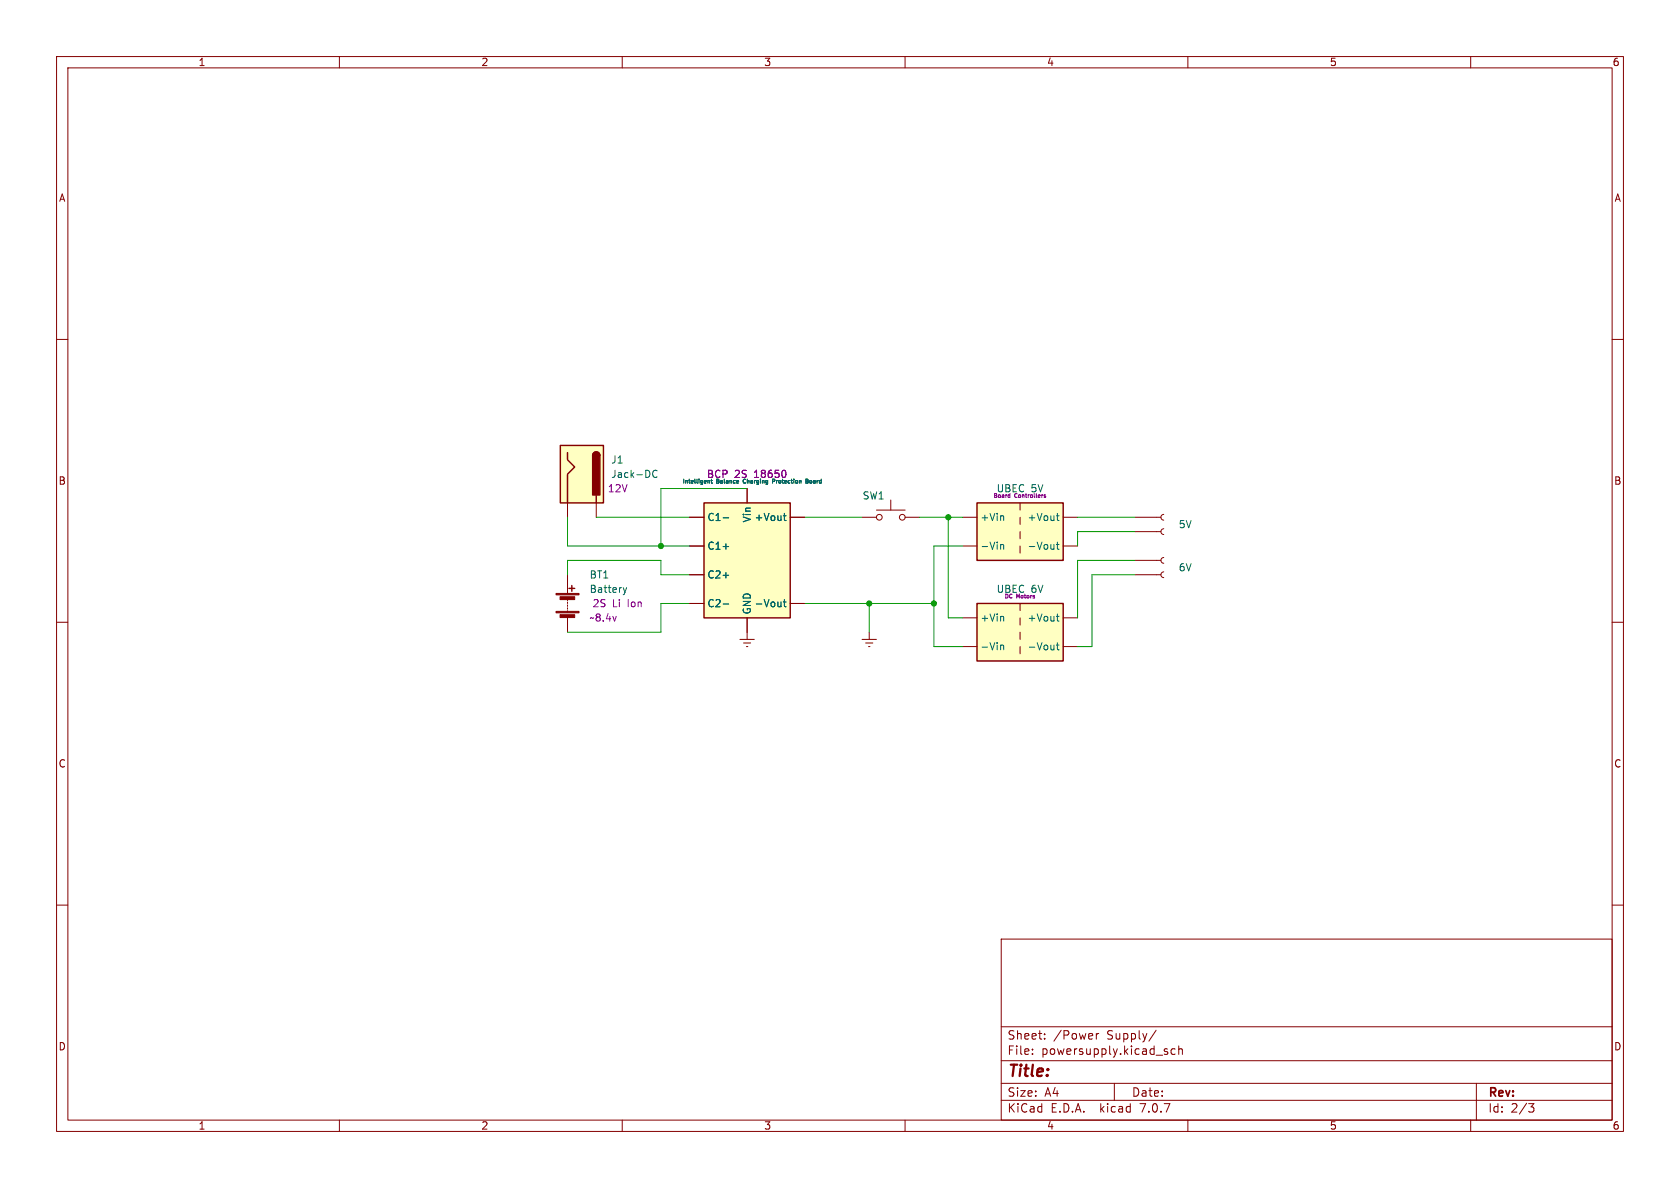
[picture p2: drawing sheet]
<svg xmlns="http://www.w3.org/2000/svg" width="297mm" height="210mm" viewBox="0 0 297 210" stroke-linecap="round" stroke-linejoin="round" font-family="sans-serif">
<g fill="none" stroke="#840000" stroke-width=".18">
<path d="M10 10h277v190h-277zM12 12h273v186h-273zM60 10v2M110 10v2M160 10v2M210 10v2M260 10v2M10 60h2M285 60h2M100.3 88.9v2.5M105.4 88.9v2.5M121.9 91.4h2.6"/>
<path d="M121.9 96.5h2.6M132.1 86.4v2.5M139.7 91.4h2.5M152.4 91.4h2.5M154.9 90.2h5.1M157.5 88.4v1.8M160 91.4h2.6M170.2 91.4h2.5M170.2 96.5h2.5M180.3 88.9v1.3M180.3 91.4v1.3M180.3 94v1.3"/>
<path d="M180.3 96.5v1.3M188 91.4h2.5M188 96.5h2.5M200.7 91.4h4.5M200.7 94h4.5M200.7 99.1h4.5M205.7 93.5l-.3 .1-.2 .4 .2 .3 .3 .2M205.7 90.9l-.3 .2-.2 .3 .2 .4 .3 .1M205.7 98.6l-.3 .1-.2 .3 .2 .4 .3 .2M10 110h2M100.3 101.6v3.3M100.3 105.9v.3"/>
<path d="M100.3 106.4v.3M100.3 106.9v.3M100.3 107.4v.3M100.3 108v.2M100.3 109.2v2.6M121.9 101.6h2.6M121.9 106.7h2.6M130.8 113h2.5M131.4 113.7h1.3M132 114.3h.2M132.1 109.2v3.8M139.7 106.7h2.5"/>
<path d="M152.4 113h2.5M153 113.7h1.3M153.5 114.3h.3M153.7 111.8v1.2M170.2 114.3h2.5M170.2 109.2h2.5M180.3 106.7v1.3M180.3 109.2v1.3M180.3 111.8v1.2M180.3 114.3v1.3M188 114.3h2.5M188 109.2h2.5"/>
<path d="M200.7 101.6h4.5M205.7 101.1l-.3 .1-.2 .4 .2 .4 .3 .1M285 110h2M10 160h2M285 160h2M177 166h108v32h-108zM60 198v2M110 198v2M160 198v2M177 194.5h108M177 191.5h108M177 187.5h108"/>
<path d="M177 181.5h108M182.5 186.3v.1M182.5 185.5v.1M184.7 183.6v.1M184.7 182.8v.1M193.8 182.7v1M194.2 182.7l-.2 .1-.2 .2M197 191.5v3M204.4 182.1l-1.3 2M206.2 185.9l.3 .2-.3 .3M206.2 185.4l.2 .1M207.7 185.5l-.4-.1-.3 .3v.4l.2 .2h.5"/>
<path d="M208.4 185.5l.2-.1 .4 .1v.9M208.4 184.9v1.5M210 198v2M260 198v2M261 191.5v6.5M270.2 195.1h1l-.5 .6 .4 .1 .1 .5-.3 .3h-.4"/>
<circle cx="155.4" cy="91.4" r=".51"/>
<circle cx="159.5" cy="91.4" r=".51"/>
</g>
<g fill="#ffffc2" stroke="#ffffc2" stroke-width=".18">
<path d="M99.1 78.7h7.6v10.2h-7.6z"/>
<path d="M172.7 88.9h15.3v10.2h-15.3z"/>
<path d="M172.7 106.7h15.3v10.1h-15.3z"/>
<path d="M124.5 88.9h15.2v20.3h-15.2z"/>
</g>
<path d="M99.1 78.7h7.6v10.2h-7.6zM100.3 80v1.3l1.3 1.3-1.3 1.2v5.1M104.8 80.5a.64 .64 0 0 1 .6-.6 .64 .64 0 0 1 .6 .6M105.4 87.6v1.3M124.5 88.9h15.2v20.3h-15.2zM172.7 88.9h15.3v10.2h-15.3zM100.6 104h1M101.1 103.5v1M172.7 106.7h15.3v10.1h-15.3z" fill="none" stroke="#840000" stroke-width=".25"/>
<g fill="#840000" stroke="#840000" stroke-width=".25">
<path d="M105 80.1a.64 .64 0 0 1 .7-.2 .64 .64 0 0 1 .3 .6h-1.2z"/>
<path d="M104.8 80.5h1.2v7h-1.2z"/>
</g>
<g fill="none" stroke="#006464" stroke-width=".18">
<path d="M116.2 83.3a.6 .6 0 0 0-.9 .4 .6 .6 0 0 0 .6 .7l.3-.1M125.1 84.9v.5M125.4 85v.4M125.8 85.3l.1 .1M127.8 91.5h1M127.8 96.6h1M130.5 85.4h.1M136.6 84.7v.7M138.5 91.2h.5M138.7 90.7v1.1l.3 .2M142.5 84.7l.3 .1-.1 .2 .2 .3-.2 .1h-.2zM142.5 85h.2"/>
<path d="M143.2 85v.3M176.9 96.3v.8M176.9 96.4l.2-.1h.3v.8M177.3 91.2l.1 .2v.6M186.7 96.3h.5M186.7 91.2h.5M186.9 90.7v1.1l.3 .2M186.9 95.8v1.1l.3 .2M110.2 103.9l.3 .8M110.5 104.7l-.2 .4M110.8 103.9l-.3 .8M127.8 101.7h1"/>
<path d="M127.8 106.8h1M138.5 106.4h.5M138.7 106v1.1l.3 .2M176.9 114v.9M176.9 114.2l.2-.2 .3 .1v.8M177.3 109l.1 .1v.7M186.7 114h.5M186.7 109h.5M186.9 108.5v1.1l.3 .2M186.9 113.6v1.1l.3 .2"/>
</g>
<g fill="#840000" stroke="#840000" stroke-width=".18">
<path d="M98.3 108.1h4.1v.2h-4.1z"/>
<path d="M98.3 104.9h4.1v.3h-4.1z"/>
<path d="M99 108.7h2.6v.5h-2.6z"/>
<path d="M99 105.5h2.6v.5h-2.6z"/>
</g>
<path d="M138.9 83.4v.8M178.5 87.2v.7M178.5 87.9h-.2M184.9 87.8l-.3 .1" fill="none" stroke="#840084" stroke-width=".18"/>
<g fill="none" stroke="#009600" stroke-width=".18">
<path d="M100.3 91.4v5.1h21.6M105.4 91.4h16.5M132.1 86.4h-15.3v10.1M142.2 91.4h10.2M162.6 91.4h7.6M167.6 91.4v17.8h2.6M170.2 96.5h-5.1v17.8h5.1M190.5 91.4h10.2M200.7 99.1h-10.2v10.1M200.7 94h-10.2v2.5M100.3 101.6v-2.5h16.5v2.5h5.1M121.9 106.7h-5.1v5.1h-16.5"/>
<path d="M142.2 106.7h22.9M153.7 106.7v5.1M200.7 101.6h-7.7v12.7h-2.5"/>
</g>
<g fill="#009600" stroke="#009600" stroke-width=".18">
<circle cx="153.7" cy="106.7" r=".46"/>
<circle cx="167.6" cy="91.4" r=".46"/>
<circle cx="116.8" cy="96.5" r=".46"/>
<circle cx="165.1" cy="106.7" r=".46"/>
</g>
<text font-size="2.8" fill="#840000" x="178" y="190.9">Title:</text>
<g font-size="2.1" fill="#840000">
<text x="178" y="184">Sheet:</text>
<text x="186.2" y="184">/Power</text>
<text x="195.7" y="184">Supply/</text>
<text x="178" y="186.7">File:</text>
<text x="184.1" y="186.7">powersupply.kicad_sch</text>
<text x="178" y="196.9">KiCad</text>
<text x="178" y="194.1">Size:</text>
<text x="184.7" y="194.1">A4</text>
<text x="185.7" y="196.9">E.D.A.</text>
<text x="194.6" y="196.9">kicad</text>
<text x="200" y="194.1">Date:</text>
<text x="201.8" y="196.9">7.0.7</text>
<text x="263" y="194.3">Rev:</text>
<text x="263" y="196.9">Id:</text>
<text x="267.1" y="196.9">2/3</text>
</g>
<g font-size="1.8" fill="#840000">
<text x="35" y="11.9">1</text>
<text x="85" y="11.9">2</text>
<text x="135" y="11.9">3</text>
<text x="185" y="11.9">4</text>
<text x="235" y="11.9">5</text>
<text x="285" y="11.9">6</text>
<text x="10.3" y="35.9">A</text>
<text x="285.3" y="35.9">A</text>
<text x="10.3" y="85.9">B</text>
<text x="285.3" y="85.9">B</text>
<text x="10.3" y="135.9">C</text>
<text x="285.3" y="135.9">C</text>
<text x="10.3" y="185.9">D</text>
<text x="285.3" y="185.9">D</text>
<text x="35" y="199.9">1</text>
<text x="85" y="199.9">2</text>
<text x="135" y="199.9">3</text>
<text x="185" y="199.9">4</text>
<text x="235" y="199.9">5</text>
<text x="285" y="199.9">6</text>
</g>
<g font-size="1.8" fill="#006464">
<text x="108" y="82.1">J1</text>
<text x="108" y="84.7">Jack-DC</text>
<text x="152.4" y="88.5">SW1</text>
<text x="125" y="92.3">C1-</text>
<text x="132.9" y="92.5" transform="rotate(-90 132.9 92.5)">Vin</text>
<text x="133.3" y="92.3">+Vout</text>
<text x="173.2" y="92.3">+Vin</text>
<text x="181.6" y="92.3">+Vout</text>
<text x="208.3" y="93.6">5V</text>
<text x="125" y="97.4">C1+</text>
<text x="173.2" y="97.4">-Vin</text>
<text x="181.6" y="97.4">-Vout</text>
<text x="208.3" y="101.2">6V</text>
<text x="104.1" y="102.5">BT1</text>
<text x="104.1" y="105">Battery</text>
<text x="125" y="102.5">C2+</text>
<text x="125" y="107.5">C2-</text>
<text x="133.3" y="107.5">-Vout</text>
<text x="176.1" y="105">UBEC</text>
<text x="182.3" y="105">6V</text>
<text x="132.9" y="108.7" transform="rotate(-90 132.9 108.7)">GND</text>
<text x="173.2" y="110.1">+Vin</text>
<text x="181.6" y="110.1">+Vout</text>
<text x="173.2" y="115.2">-Vin</text>
<text x="181.6" y="115.2">-Vout</text>
</g>
<g font-size="1.8" fill="#840084">
<text x="107.4" y="87.2">12V</text>
<text x="124.9" y="84.7">BCP</text>
<text x="129.9" y="84.7">2S</text>
<text x="133.4" y="84.7">18650</text>
<text x="176.1" y="87.2">UBEC</text>
<text x="182.3" y="87.2">5V</text>
<text x="104.7" y="107.5">2S</text>
<text x="108.3" y="107.5">Li</text>
<text x="111.1" y="107.5">Ion</text>
<text x="104.1" y="110.1">~8.4v</text>
</g>
<g font-size="1" fill="#006464">
<text x="120.6" y="85.7">Intelligent</text>
<text x="126.7" y="85.7">Balance</text>
<text x="131.7" y="85.7">Charging</text>
<text x="137.2" y="85.7">Protection</text>
<text x="143.4" y="85.7">Board</text>
</g>
<g font-size="1" fill="#840084">
<text x="175.5" y="88.2">Board</text>
<text x="179.4" y="88.2">Controllers</text>
<text x="177.5" y="106">DC</text>
<text x="179.7" y="106">Motors</text>
</g>
</svg>
